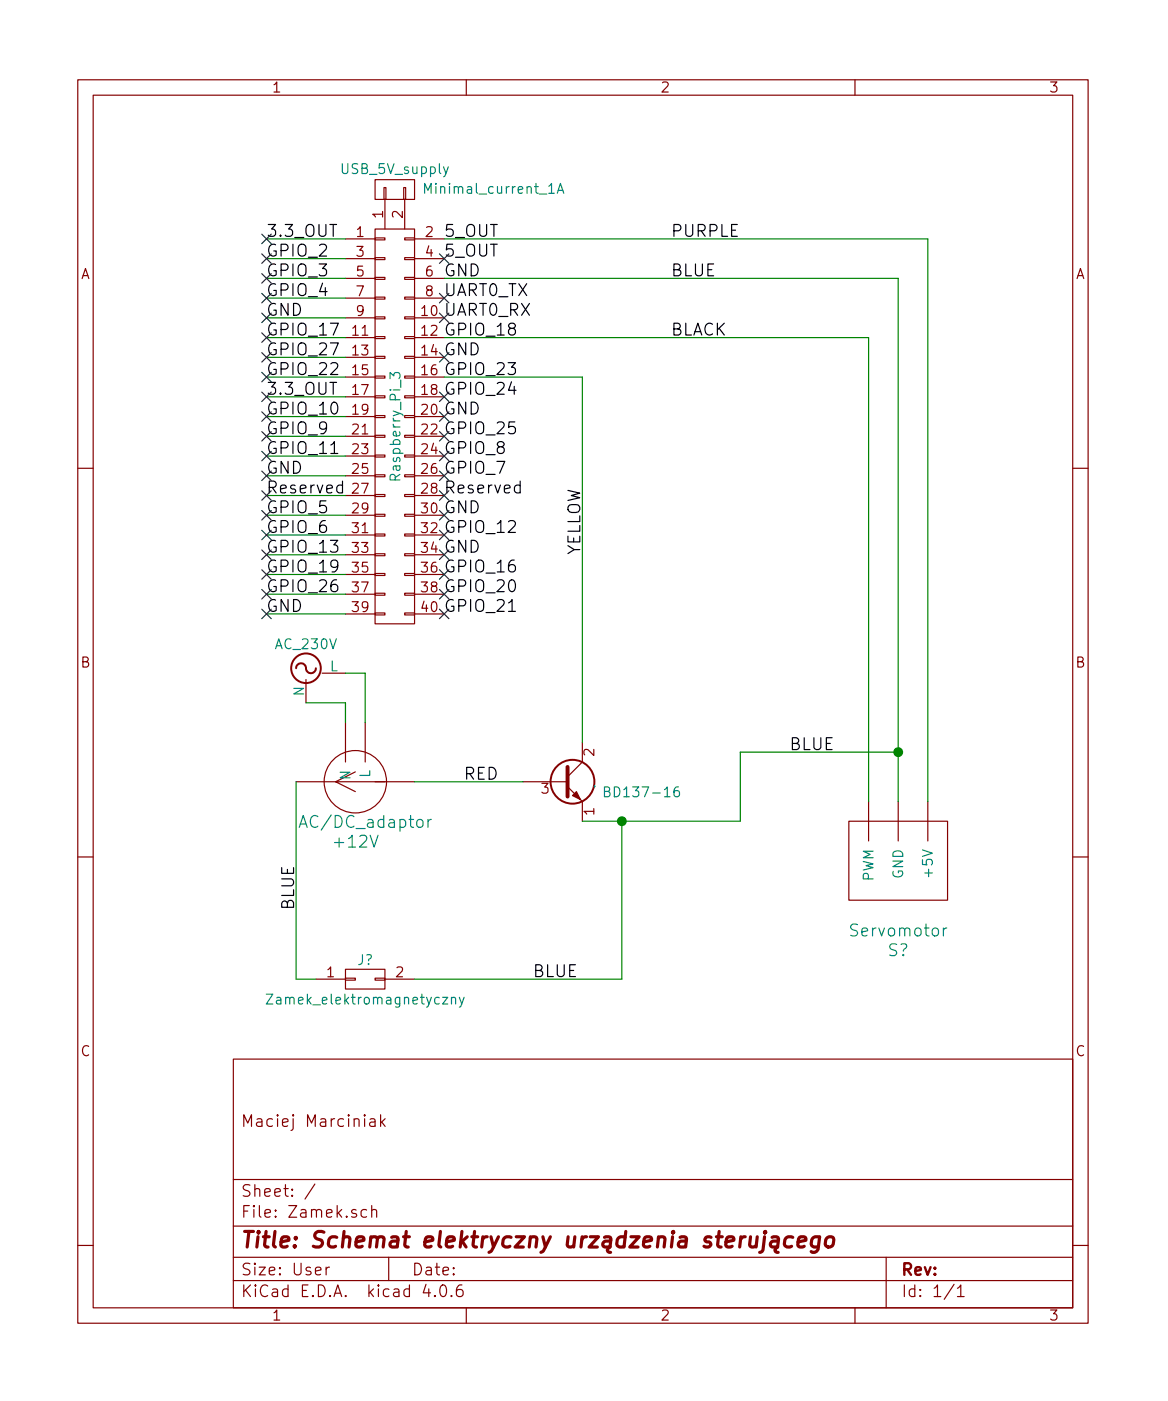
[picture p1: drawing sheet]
<svg xmlns="http://www.w3.org/2000/svg" width="150mm" height="180mm" viewBox="0 0 150 180" stroke-linecap="round" stroke-linejoin="round" font-family="sans-serif">
<g fill="none" stroke="#840000" stroke-width=".15">
<path d="M10 10.3h130v160h-130zM12 12.2h126v156.1h-126zM60 10.3v1.9M110 10.3v1.9M44.4 30.7h3.9M44.4 33.3h3.9M44.4 35.8h3.9M44.4 38.4h3.9M48.3 38.2h1.2v.3h-1.2zM48.3 35.7h1.2v.2h-1.2zM48.3 33.2h1.2v.2h-1.2zM48.3 30.6h1.2v.3h-1.2z"/>
<path d="M48.3 29.5h5v50.8h-5zM48.3 23.1h5v2.6h-5zM49.4 24.1h.3v1.6h-.3zM49.5 25.7v3.8M51.9 24.1h.3v1.6h-.3zM52.1 38.2h1.2v.3h-1.2zM52.1 35.7h1.2v.2h-1.2zM52.1 33.2h1.2v.2h-1.2zM52.1 30.6h1.2v.3h-1.2zM52.1 25.7v3.8M53.3 30.7h3.8M53.3 33.3h3.8"/>
<path d="M53.3 35.8h3.8M53.3 38.4h3.8M44.4 40.9h3.9M44.4 53.6h3.9M44.4 43.4h3.9M44.4 56.1h3.9M44.4 46h3.9M44.4 58.7h3.9M44.4 48.5h3.9M44.4 51.1h3.9M48.3 58.6h1.2v.2h-1.2zM48.3 56h1.2v.3h-1.2z"/>
<path d="M48.3 53.5h1.2v.2h-1.2zM48.3 50.9h1.2v.3h-1.2zM48.3 48.4h1.2v.2h-1.2zM48.3 45.9h1.2v.2h-1.2zM48.3 43.3h1.2v.3h-1.2zM48.3 40.8h1.2v.2h-1.2zM52.1 58.6h1.2v.2h-1.2zM52.1 56h1.2v.3h-1.2zM52.1 53.5h1.2v.2h-1.2zM52.1 50.9h1.2v.3h-1.2zM52.1 48.4h1.2v.2h-1.2zM52.1 45.9h1.2v.2h-1.2z"/>
<path d="M52.1 43.3h1.2v.3h-1.2zM52.1 40.8h1.2v.2h-1.2zM53.3 40.9h3.8M53.3 53.6h3.8M53.3 43.4h3.8M53.3 56.1h3.8M53.3 46h3.8M53.3 58.7h3.8M53.3 48.5h3.8M53.3 51.1h3.8M10 60.3h2M44.4 66.3h3.9"/>
<path d="M44.4 79h3.9M44.4 68.8h3.9M44.4 71.4h3.9M44.4 61.2h3.9M44.4 73.9h3.9M44.4 63.8h3.9M44.4 76.5h3.9M48.3 78.9h1.2v.2h-1.2zM48.3 76.3h1.2v.3h-1.2zM48.3 73.8h1.2v.2h-1.2zM48.3 71.3h1.2v.2h-1.2zM48.3 68.7h1.2v.3h-1.2z"/>
<path d="M48.3 66.2h1.2v.2h-1.2zM48.3 63.6h1.2v.3h-1.2zM48.3 61.1h1.2v.2h-1.2zM52.1 78.9h1.2v.2h-1.2zM52.1 76.3h1.2v.3h-1.2zM52.1 73.8h1.2v.2h-1.2zM52.1 71.3h1.2v.2h-1.2zM52.1 68.7h1.2v.3h-1.2zM52.1 66.2h1.2v.2h-1.2zM52.1 63.6h1.2v.3h-1.2zM52.1 61.1h1.2v.2h-1.2zM53.3 66.3h3.8"/>
<path d="M53.3 79h3.8M53.3 68.8h3.8M53.3 71.4h3.8M53.3 61.2h3.8M53.3 73.9h3.8M53.3 63.8h3.8M53.3 76.5h3.8M138 60.3h2M39.4 87.4v3M41.5 86.6h2.9M44.4 93v5M45.7 99.3l-2.5 1.3h-5.1"/>
<path d="M47 93v5M74.9 95.5v2.5l-1.9 2M10 110.3h2M48.3 100.6h5M49.5 100.6h-6.3l2.5 1.3M67.3 100.6h5.7M73 101.2l1.9 1.9v2.6M109.2 105.7h12.7v10.1h-12.7zM111.8 103.1v5.1M115.6 103.1v5.1M119.4 103.1v5.1M138 110.3h2"/>
<path d="M30 136.3h108v32h-108zM40.6 126h3.8M44.4 125.9h1.3v.2h-1.3zM44.4 124.7h5.1v2.6h-5.1zM48.3 125.9h1.2v.2h-1.2zM49.5 126h3.8M30 157.8h108M30 151.8h108M40.5 152.4l-1.3 1.9M47.2 155.7l-.5-.1-.2 .3v.6l.2 .1 .5-.1M47.6 144l.2-.1 .4 .1 .1 .9M47.8 155.8a.38 .38 0 0 1 .7 0v.8"/>
<path d="M47.8 155.1v1.5M48.3 144.3l-.5 .1-.3 .2 .1 .3h.2h.5M49 143.4v1.5M49.1 144.4l.5 .5M49.6 143.9l-.6 .6M10 160.3h2M30 164.8h108M30 161.8h108M42 163v1M42.4 163l-.3 .1-.1 .2M50 161.8v3M54.8 165.3l-.3 1.1h.9"/>
<path d="M56 166.7v.1h-.1l.1-.1v.1M56.8 165.4a.34 .34 0 0 1 .6 .2 .77 .77 0 0 1-.5 1.2 .97 .97 0 0 1-.1-1.4zM58.1 166.7l.1 .1h-.1h-.1l.1-.1v.1M59.4 165.3a.59 .59 0 0 0-.7 .7l.1 .7 .2 .1h.3l.2-.1 .1-.5-.2-.2-.4-.1-.3 .3M60 168.3v2M110 168.3v2M114 161.8v6.5M122.8 165.3l-1.3 1.9M123.2 165.8l.4-.5v1.5M123.2 166.8h.9M138 160.3h2"/>
<circle cx="45.7" cy="100.6" r="4"/>
</g>
<path d="M95.9 159.1a.54 .54 0 0 0-.6 .4M96.6 159.1l-.2 1.1 .1 .2a.56 .56 0 0 0 .8-.1M97.4 159.1l-.1 1.4M98.4 159.1l-.2 1.7-.2 .2-.3 .1M98.5 158.5l-.2 .1 .1 .1 .2-.1-.1-.1-.1 .2M99.3 159.2l.2-.1 .6 .1 .1 .2-.1 1.1-.4 .3 .1 .2 .3 .1M100.2 159.6l-.3 .1h-.5a.4 .4 0 0 0-.3 .3 .4 .4 0 0 0 .3 .5h.4l.3-.1M102 159.2a.7 .7 0 0 0-1 .3l-.1 .6 .1 .2 .3 .2h.4l.2-.1M102.7 159.8l1-.2-.1-.4-.2-.1-.5 .1-.2 .2-.1 .8 .3 .3h.4l.2-.1M105.5 159.1l-.2 1.7a.6 .6 0 0 1-.9 .2M105.5 159.2a.7 .7 0 0 0-1.1 .3v.6v.2l.3 .2h.4l.2-.1M106.4 159.3a.51 .51 0 0 1 .5-.2 .51 .51 0 0 1 .4 .4l-.1 .6a.54 .54 0 0 1-.5 .4 .54 .54 0 0 1-.5-.4v-.6z" fill="none" stroke="#840000" stroke-width=".41"/>
<path d="M44.1 62.5a.48 .48 0 0 0-.7 .1l-.1 .6a.48 .48 0 0 0 .8 .2M44.1 61.9v1.5M66.9 62.5a.48 .48 0 0 0-.6 .1l-.1 .6a.48 .48 0 0 0 .7 .2M66.9 61.9v1.5" fill="none" stroke="#000" stroke-width=".15"/>
<g fill="none" stroke="#008484" stroke-width=".15">
<path d="M57.7 21.5l-.4 1.1-.2 .1M71.7 24.9l.4-1.3 .4 1.3M71.8 24.5h.6M50.2 48.7v-.8l.5 .5a.35 .35 0 0 1 .2-.5l.4 .1 .2 .2v.3l-.2 .2M55.1 105.4v1.1M55.5 105.4a.4 .4 0 0 0-.4 .3M77.8 101.8h.4l.2-.1v-.3l-.2-.1h-.4v1.2h.5a.36 .36 0 0 0 .2-.3 .36 .36 0 0 0-.3-.4M87.3 101.3a.47 .47 0 0 0-.6 .5v.5l.1 .1 .4 .1 .2-.1v-.4l-.1-.2-.4-.1-.2 .3M121.4 119.4v1M121.8 119.4a.4 .4 0 0 0-.4 .3M34.3 127.9h.8l-.8 1.3h.8M58.1 128.5a.3 .3 0 0 1 .5 0v.7"/>
<path d="M58.1 128.3v.9M59.1 128.3l.3 .9M59.7 128.3l-.4 1.2-.2 .1"/>
</g>
<g fill="none" stroke="#840000" stroke-width=".25">
<path d="M38.1 86a.66 .66 0 0 1 .7-.6 .66 .66 0 0 1 .6 .8 .63 .63 0 0 0 .7 .4 .63 .63 0 0 0 .5-.6"/>
<circle cx="39.4" cy="86" r="1.9"/>
<circle cx="73.7" cy="100.6" r="2.82"/>
</g>
<path d="M73 98.7v3.8" fill="none" stroke="#840000" stroke-width=".51"/>
<path d="M73.7 102.4l.5-.5 .5 1z" fill="#840000" stroke="#840000" stroke-width=".15"/>
<g fill="none" stroke="#008400" stroke-width=".15">
<path d="M34.3 30.7h10.1M34.3 33.3h10.1M34.3 35.8h10.1M34.3 38.4h10.1M57.1 30.7h62.3v72.4M57.1 35.8h58.5v67.3M34.3 40.9h10.1M34.3 43.4h10.1M34.3 46h10.1M34.3 48.5h10.1M34.3 51.1h10.1M34.3 53.6h10.1"/>
<path d="M34.3 56.1h10.1M34.3 58.7h10.1M57.1 43.4h54.7v59.7M57.1 48.5h17.8v47M34.3 61.2h10.1M34.3 63.8h10.1M34.3 66.3h10.1M34.3 68.8h10.1M34.3 71.4h10.1M34.3 73.9h10.1M34.3 76.5h10.1M34.3 79h10.1"/>
<path d="M39.4 90.4h5v2.6M44.4 86.6h2.6v6.4M115.6 96.8h-20.4v8.9h-20.3M38.1 100.6v25.4h2.5M53.3 100.6h14M80 105.7v20.3h-26.7"/>
</g>
<g fill="#008400" stroke="#008400" stroke-width=".25">
<circle cx="115.6" cy="96.8" r=".51"/>
<circle cx="80" cy="105.7" r=".51"/>
</g>
<g fill="none" stroke="#000084" stroke-width=".15">
<path d="M56.5 37.8l1.3 1.2M57.8 37.8l-1.3 1.2M33.7 40.3l1.2 1.2M34.9 40.3l-1.2 1.2M56.5 53l1.3 1.2M56.5 45.4l1.3 1.2M56.5 40.3l1.3 1.2M57.8 40.3l-1.3 1.2M57.8 53l-1.3 1.2M57.8 45.4l-1.3 1.2M33.7 60.6l1.2 1.2M33.7 63.2l1.2 1.2"/>
<path d="M33.7 78.4l1.2 1.2M34.9 60.6l-1.2 1.2M34.9 63.2l-1.2 1.2M34.9 78.4l-1.2 1.2M56.5 70.8l1.3 1.2M56.5 65.7l1.3 1.2M56.5 63.2l1.3 1.2M57.8 70.8l-1.3 1.2M57.8 65.7l-1.3 1.2M57.8 63.2l-1.3 1.2"/>
</g>
<text font-size="2.8" fill="#840000" x="31" y="160.6">Title: Schemat elektryczny urzdzenia sterujcego</text>
<g font-size="2.1" fill="#000084">
<text x="34.3" y="30.5">3.3_OUT</text>
<text x="34.3" y="33">GPIO_2</text>
<text x="34.3" y="35.6">GPIO_3</text>
<text x="57.1" y="33">5_OUT</text>
<text x="34.3" y="38.1">GPIO_4</text>
<text x="34.3" y="43.2">GPIO_17</text>
<text x="34.3" y="45.7">GPIO_27</text>
<text x="34.3" y="48.3">GPIO_22</text>
<text x="34.3" y="50.8">3.3_OUT</text>
<text x="34.3" y="53.3">GPIO_10</text>
<text x="57.1" y="50.8">GPIO_24</text>
<text x="34.3" y="55.9">GPIO_9</text>
<text x="34.3" y="58.4">GPIO_11</text>
<text x="57.1" y="55.9">GPIO_25</text>
<text x="57.1" y="58.4">GPIO_8</text>
<text x="57.1" y="61">GPIO_7</text>
<text x="34.3" y="66">GPIO_5</text>
<text x="34.3" y="68.6">GPIO_6</text>
<text x="34.3" y="71.1">GPIO_13</text>
<text x="57.1" y="68.6">GPIO_12</text>
<text x="34.3" y="73.7">GPIO_19</text>
<text x="34.3" y="76.2">GPIO_26</text>
<text x="57.1" y="73.7">GPIO_16</text>
<text x="57.1" y="76.2">GPIO_20</text>
<text x="57.1" y="78.7">GPIO_21</text>
</g>
<g font-size="2.1">
<text x="57.1" y="30.5">5_OUT</text>
<text x="57.1" y="35.6">GND</text>
<text x="86.4" y="30.5">PURPLE</text>
<text x="86.4" y="35.6">BLUE</text>
<text x="34.3" y="40.6">GND</text>
<text x="57.1" y="38.1">UART0_TX</text>
<text x="57.1" y="40.6">UART0_RX</text>
<text x="57.1" y="43.2">GPIO_18</text>
<text x="57.1" y="45.7">GND</text>
<text x="86.4" y="43.2">BLACK</text>
<text x="57.1" y="48.3">GPIO_23</text>
<text x="57.1" y="53.3">GND</text>
<text x="34.3" y="61">GND</text>
<text x="34.3" y="63.5">Reserved</text>
<text x="57.1" y="63.5">Reserved</text>
<text x="57.1" y="66">GND</text>
<text x="57.1" y="71.1">GND</text>
<text x="74.7" y="71.4" transform="rotate(-90 74.7 71.4)">YELLOW</text>
<text x="34.3" y="78.7">GND</text>
<text x="59.7" y="100.3">RED</text>
<text x="101.6" y="96.5">BLUE</text>
<text x="37.8" y="117.1" transform="rotate(-90 37.8 117.1)">BLUE</text>
<text x="68.6" y="125.7">BLUE</text>
</g>
<g font-size="2.1" fill="#008484">
<text x="39.2" y="106.5">AC/DC_adaptor</text>
<text x="43.2" y="109.1">+12V</text>
<text x="109.6" y="120.5">Servomotor</text>
<text x="114.2" y="123">S?</text>
</g>
<g font-size="2.1" fill="#840000">
<text x="31" y="145">Maciej Marciniak</text>
<text x="31" y="154">Sheet: /</text>
<text x="31" y="156.7">File: Zamek.sch</text>
<text x="31" y="166.9">KiCad E.D.A. kicad 4.0.6</text>
<text x="31" y="164.1">Size: User</text>
<text x="53" y="164.1">Date:</text>
<text x="116" y="164.1">Rev:</text>
<text x="116" y="166.9">Id: 1/1</text>
</g>
<g font-size="1.8" fill="#840000">
<text x="35" y="11.9">1</text>
<text x="85" y="11.9">2</text>
<text x="135" y="11.9">3</text>
<text x="49.3" y="28" transform="rotate(-90 49.3 28)">1</text>
<text x="51.8" y="28" transform="rotate(-90 51.8 28)">2</text>
<text x="10.4" y="35.9">A</text>
<text x="45.9" y="30.5">1</text>
<text x="45.9" y="33">3</text>
<text x="45.9" y="35.6">5</text>
<text x="54.8" y="30.5">2</text>
<text x="54.8" y="33">4</text>
<text x="54.8" y="35.6">6</text>
<text x="138.4" y="35.9">A</text>
<text x="45.9" y="38.1">7</text>
<text x="45.9" y="40.6">9</text>
<text x="54.3" y="40.6">10</text>
<text x="54.8" y="38.1">8</text>
<text x="45.4" y="43.2">11</text>
<text x="45.4" y="45.7">13</text>
<text x="54.3" y="43.2">12</text>
<text x="54.3" y="45.7">14</text>
<text x="45.4" y="48.3">15</text>
<text x="45.4" y="50.8">17</text>
<text x="45.4" y="53.3">19</text>
<text x="54.3" y="53.3">20</text>
<text x="54.3" y="48.3">16</text>
<text x="54.3" y="50.8">18</text>
<text x="45.4" y="55.9">21</text>
<text x="45.4" y="58.4">23</text>
<text x="54.3" y="55.9">22</text>
<text x="54.3" y="58.4">24</text>
<text x="45.4" y="61">25</text>
<text x="45.4" y="63.5">27</text>
<text x="54.3" y="61">26</text>
<text x="54.3" y="63.5">28</text>
<text x="45.4" y="68.6">31</text>
<text x="45.4" y="71.1">33</text>
<text x="45.4" y="66">29</text>
<text x="54.3" y="66">30</text>
<text x="54.3" y="68.6">32</text>
<text x="54.3" y="71.1">34</text>
<text x="45.4" y="73.7">35</text>
<text x="45.4" y="76.2">37</text>
<text x="54.3" y="73.7">36</text>
<text x="54.3" y="76.2">38</text>
<text x="45.4" y="78.7">39</text>
<text x="54.3" y="78.7">40</text>
<text x="10.4" y="85.9">B</text>
<text x="138.4" y="85.9">B</text>
<text x="76.5" y="97.3" transform="rotate(-90 76.5 97.3)">2</text>
<text x="69.7" y="102.1">3</text>
<text x="76.5" y="104.9" transform="rotate(-90 76.5 104.9)">1</text>
<text x="42.1" y="125.7">1</text>
<text x="51" y="125.7">2</text>
<text x="10.4" y="135.9">C</text>
<text x="138.4" y="135.9">C</text>
<text x="35" y="169.9">1</text>
<text x="85" y="169.9">2</text>
<text x="135" y="169.9">3</text>
</g>
<g font-size="1.8" fill="#008484">
<text x="44" y="22.4">USB_5V_supply</text>
<text x="55" y="24.9">Minimal_current_1A</text>
<text x="51.5" y="61.5" transform="rotate(-90 51.5 61.5)">Raspberry_Pi_3</text>
<text x="35.5" y="83.5">AC_230V</text>
<text x="39.1" y="89.6" transform="rotate(-90 39.1 89.6)">N</text>
<text x="42.4" y="86.4">L</text>
<text x="45.1" y="100.3" transform="rotate(-90 45.1 100.3)">N</text>
<text x="47.6" y="100.2" transform="rotate(-90 47.6 100.2)">L</text>
<text x="76.3" y="101.3">.</text>
<text x="78.6" y="102.6">BD137-16</text>
<text x="112.4" y="113.5" transform="rotate(-90 112.4 113.5)">PWM</text>
<text x="116.2" y="113.2" transform="rotate(-90 116.2 113.2)">GND</text>
<text x="120" y="112.4" transform="rotate(-90 120 112.4)">+5V</text>
<text x="46" y="124.2">J?</text>
<text x="35.2" y="129.2">Zamek_elektromagnetyczny</text>
</g>
</svg>
